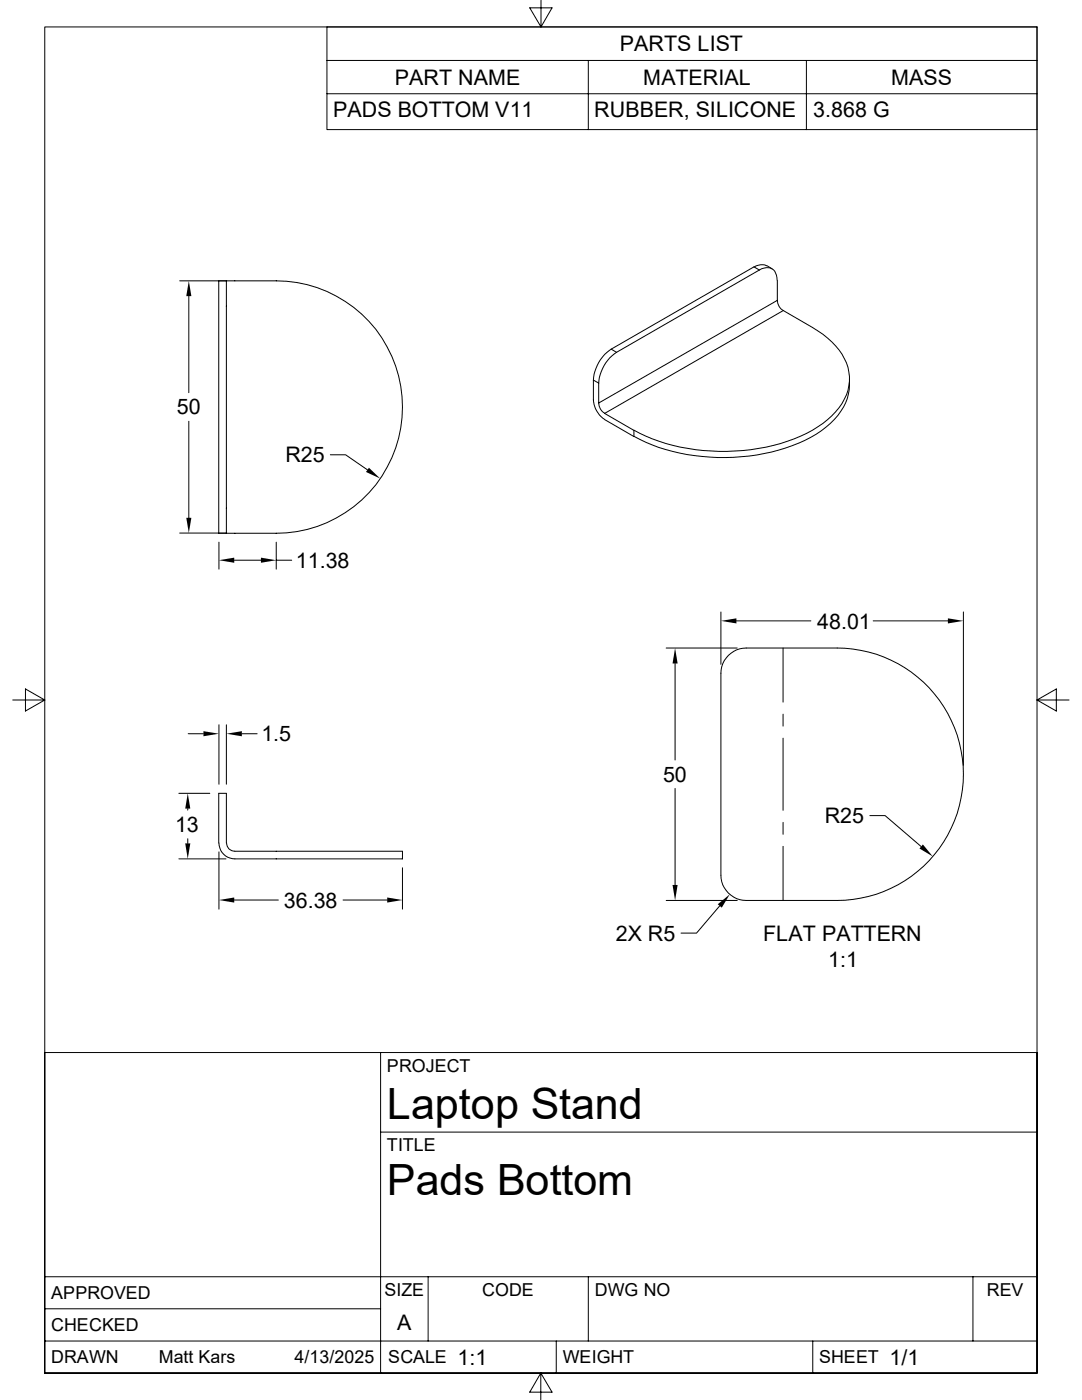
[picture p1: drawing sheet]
<svg xmlns="http://www.w3.org/2000/svg" width="216mm" height="279mm" viewBox="0 0 216 279" stroke-linecap="round" stroke-linejoin="round" font-family="sans-serif">
<g fill="none" stroke="#000" stroke-width=".2">
<path d="M65.2 5.4h141.7v20.5h-141.7zM65.2 12.1h141.7M65.2 18.7h141.7M108 0v5.4l-2.3-3.8h4.5l-2.2 3.8M117.4 12.1v13.8M160.9 12.1v13.8M35.9 56h9.3M37.7 59.1v19.3M43.6 56v50.4M45.2 56v50.4M45.2 56h9.9a25.2 25.2 0 0 1 25.2 25.2 25.2 25.2 0 0 1-25.2 25.2h-9.9M150.5 53.3l1 .6"/>
<path d="M150.5 53.3l-28.5 16.4M151.5 53.9a2.13 2.13 0 0 1 3.3 .6l.3 1.4M151.5 53.9l-28.5 16.4M153 53a2.55 2.55 0 0 0-2.5 .3M153 53l1.1 .6M155.1 59.9l-35.6 20.5M155.1 56v3.9M155.1 59.9a2.42 2.42 0 0 0 1.2 2.1M118.4 79.8a5 5 0 0 0 2.2 3.9M118.4 75.9v3.9M118.4 75.9l1.1 .6M119.5 76.5v3.9"/>
<path d="M122 69.7l1 .6M122 69.7a8 8 0 0 0-3.6 6.2M123 70.3a8 8 0 0 0-3.5 6.2M156.3 62l5.8 3.4a14.5 14.5 0 0 1 7.1 7.9 9.5 9.5 0 0 1-3.2 9.7 27.6 27.6 0 0 1-14.7 6.5 39.2 39.2 0 0 1-24.8-3.6M156.3 62l-35.7 20.5 5.9 3.4v1.2M169.5 75.6a10.5 10.5 0 0 1-3.8 8.9 28.7 28.7 0 0 1-14.7 6.3 40.1 40.1 0 0 1-23.4-3.1l-1.1-.6M37.7 84.1v19.2M65.9 90.8h3.1l4.3 3M119.5 80.4a2.42 2.42 0 0 0 1.1 2.1M120.6 83.7l5.9 3.4M35.9 106.4h9.3M43.7 108.2v5.4"/>
<path d="M46.7 111.8h5.4M55.1 108.2v5.4M55.1 111.8h3.1M2.5 139.7h6.4l-3.8-2.2v4.4l3.8-2.2M132.9 129.3h14.2M134.7 132.4v19.3M143.8 122.1v10.5M145.3 130.8a4.9 4.9 0 0 1 3.6-1.5h18.1a25.2 25.2 0 0 1 25.2 25.2 25.2 25.2 0 0 1-25.2 25.2h-18.1a5.1 5.1 0 0 1-5.1-5v-40.3a4.9 4.9 0 0 1 1.5-3.6zM146.9 123.9h14.9M156.3 129.3v10.8M174.2 123.9h14.9M192.2 122.1v30.6"/>
<path d="M206.9 139.7l3.9 2.2v-4.4l-3.9 2.2h6.4M35.7 158.3h6.2M37.5 146.4h3.1M43.7 144.7v11.8M45.2 144.7v11.8M48.3 146.4h3M134.7 157.4v19.2M156.3 142.5v2.4M156.3 147.3v14.4M35.7 171.4h9.4M37.5 161.4v.3M37.5 167.4v.9"/>
<path d="M43.6 168.2v-9.9h1.6v9.9M43.7 168.2a3.2 3.2 0 0 0 3.2 3.2h33.4v-1.5h-33.4a1.59 1.59 0 0 1-1.7-1.7M43.7 170v11.4M46.7 179.6h8.8M68.5 179.6h8.8M80.3 173.2v8.2M132.9 179.7h14.2M156.3 164.1v2.4M156.3 168.9v10.8M173.6 162.8h3l7.2 6.2M143.6 180.8l-4.6 5.4h-3.1M75.9 210.1v63.9"/>
<path d="M75.9 225.9h131M8.9 254.8h198M85.4 254.8v12.8M117.4 254.8v12.8M194.1 254.8v12.8M8.9 274v-268.6h198v268.6M8.9 274v-63.9h198v63.9M8.9 274h198M8.9 267.6h198M8.9 261.2h67M107.9 274l2.3 3.8h-4.5l2.2-3.8v5.4M111 267.6v6.4"/>
<path d="M162.2 267.6v6.4"/>
</g>
<g fill="#000">
<path d="M37.7 56l.5 3.1h-1zM73.6 93.3l2.3 2.2-2.9-1.3zM37.2 103.3h1l-.5 3.1zM43.7 111.8l3-.5v1zM52.1 111.3l3 .5-3 .5zM134.7 129.3l.5 3.1h-1zM143.8 123.9l3.1-.5v1zM189.1 123.4l3.1 .5-3.1 .5zM40.6 145.9l3.1 .5-3.1 .5zM45.2 146.4l3.1-.5v1zM37 168.3h1l-.5 3.1zM37.5 158.3l.5 3.1h-1z"/>
<path d="M43.7 179.6l3-.5v1zM77.3 179.1l3 .5-3 .5zM134.2 176.6h1l-.5 3.1zM184.1 168.5l2 2.4-2.6-1.6zM143.2 180.5l2.4-2-1.6 2.6z"/>
</g>
<g font-size="8.6">
<text x="77.2" y="223.4">Laptop Stand</text>
<text x="77.2" y="238.5">Pads Bottom</text>
</g>
<g font-size="4.3">
<text x="123.7" y="10.2">PARTS LIST</text>
<text x="78.8" y="16.9">PART NAME</text>
<text x="128.3" y="16.9">MATERIAL</text>
<text x="177.8" y="16.9">MASS</text>
<text x="66.5" y="23.4">PADS BOTTOM V11</text>
<text x="118.6" y="23.4">RUBBER, SILICONE</text>
<text x="162.3" y="23.4">3.868 G</text>
<text x="35.3" y="82.7">50</text>
<text x="56.9" y="92.3">R25</text>
<text x="59" y="113.3">11.38</text>
<text x="163" y="125.4">48.01</text>
<text x="52.2" y="148">1.5</text>
<text x="132.3" y="156">50</text>
<text x="34.9" y="166">13</text>
<text x="164.6" y="164.3">R25</text>
<text x="56.6" y="181.1">36.38</text>
<text x="122.9" y="187.7">2X R5</text>
<text x="152.3" y="187.8">FLAT PATTERN</text>
<text x="165.3" y="192.9">1:1</text>
<text x="79.2" y="265.4">A</text>
<text x="91.3" y="272.3">1:1</text>
<text x="177.5" y="272.3">1/1</text>
</g>
<g font-size="3.6">
<text x="77.2" y="213.9">PROJECT</text>
<text x="77.2" y="229.7">TITLE</text>
<text x="10.2" y="259.3">APPROVED</text>
<text x="76.7" y="258.7">SIZE</text>
<text x="96.2" y="258.7">CODE</text>
<text x="118.7" y="258.7">DWG NO</text>
<text x="196.9" y="258.7">REV</text>
<text x="10.2" y="265.7">CHECKED</text>
<text x="10.2" y="272.1">DRAWN</text>
<text x="31.7" y="272.1">Matt Kars</text>
<text x="58.8" y="272.1">4/13/2025</text>
<text x="77.5" y="272.1">SCALE</text>
<text x="112.3" y="272.1">WEIGHT</text>
<text x="163.5" y="272.1">SHEET</text>
</g>
</svg>
